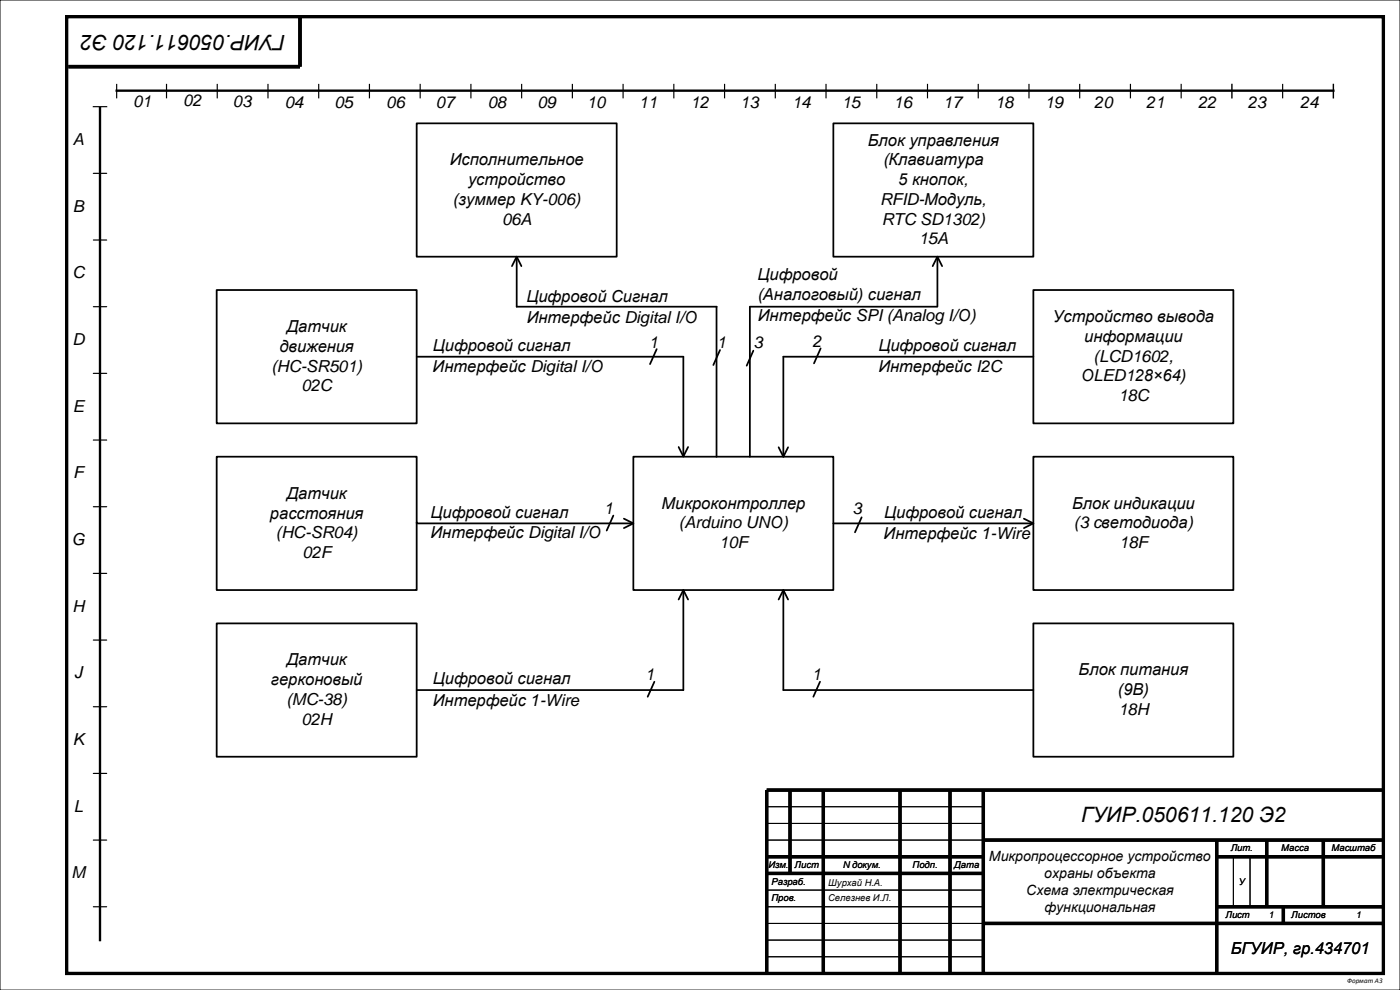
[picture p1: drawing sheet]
<svg xmlns="http://www.w3.org/2000/svg" width="420mm" height="297mm" viewBox="0 0 420 297" stroke-linecap="round" stroke-linejoin="round" font-family="sans-serif">
<path d="M0 0h420v297h-420zM230 242h65M230 247h65M230 252h65M370 257v15M375 257v15M230 272h65M230 277h65M230 267h65M230 282h65M230 287h65" fill="none" stroke="#000" stroke-width=".3"/>
<g fill="none" stroke="#000" stroke-width="1" stroke-linecap="butt">
<path d="M237 237v25M247 237v55M270 237v55M285 237v55M295 237v55M415 237h-185v55M230 257h65M295 252h120M365 252v40M365 257h50M380 252v20M397 252v20"/>
<path d="M230 262h65M295 277h120M365 272h50M385 272v5"/>
</g>
<path d="M90 5v15h-69.5" fill="none" stroke="#000" stroke-width="1.1" stroke-linecap="butt"/>
<path d="M190 137h60v40h-60z" fill-rule="evenodd" fill="#fff"/>
<path d="M190 137h60v40h-60z" fill="none" stroke="#000" stroke-width=".53"/>
<path d="M310 137h60v40h-60z" fill-rule="evenodd" fill="#fff"/>
<path d="M310 137h60v40h-60z" fill="none" stroke="#000" stroke-width=".53"/>
<path d="M310 187h60v40h-60z" fill-rule="evenodd" fill="#fff"/>
<path d="M310 187h60v40h-60z" fill="none" stroke="#000" stroke-width=".53"/>
<path d="M310 87h60v40h-60z" fill-rule="evenodd" fill="#fff"/>
<path d="M310 87h60v40h-60z" fill="none" stroke="#000" stroke-width=".53"/>
<path d="M65 87h60v40h-60z" fill-rule="evenodd" fill="#fff"/>
<path d="M65 87h60v40h-60z" fill="none" stroke="#000" stroke-width=".53"/>
<path d="M65 137h60v40h-60z" fill-rule="evenodd" fill="#fff"/>
<path d="M65 137h60v40h-60z" fill="none" stroke="#000" stroke-width=".53"/>
<path d="M65 187h60v40h-60z" fill-rule="evenodd" fill="#fff"/>
<path d="M258.5 155.2l-2 4.5M65 187h60v40h-60z" fill="none" stroke="#000" stroke-width=".53"/>
<path d="M250 37h60v40h-60z" fill-rule="evenodd" fill="#fff"/>
<path d="M250 37h60v40h-60zM197 104.7l-2 4.5M246.2 104.5l-2 4.5M184 154.7l-2 4.5M196.3 204.5l-2 4.5M246 204.5l-2 4.5" fill="none" stroke="#000" stroke-width=".53"/>
<path d="M125 37h60v40h-60z" fill-rule="evenodd" fill="#fff"/>
<g fill="none" stroke="#000" stroke-width=".53">
<path d="M125 37h60v40h-60zM153.6 79.8l1.4-2.8 1.4 2.8M155 77v15h60M279.8 79.8l1.4-2.8 1.4 2.8M281.2 77v15M215 92v45M225 92v45M225 92h56M125 107h80v29.9M216 105l-2 4.5M226 105.2l-2 4.5M310 107h-75v30"/>
<path d="M203.6 134.1l1.4 2.8 1.4-2.8M233.6 134.2l1.4 2.8 1.4-2.8M125 156.6v.4h65M187.2 155.6l2.8 1.4-2.8 1.4M250 157h60M307.2 155.6l2.8 1.4-2.8 1.4M203.6 179.8l1.4-2.8 1.4 2.8M205 177v30h-80M233.6 179.8l1.4-2.8 1.4 2.8M235 177v30h75"/>
</g>
<path d="M30 32.4v249.6M35 27.2h365" fill="none" stroke="#000" stroke-width=".71"/>
<g fill="none" stroke="#000" stroke-width=".35">
<path d="M28 32h4M35 25.3v4M50 25.3v4M65.2 25.3v4M80.4 25.3v4M95.6 25.3v4M110.8 25.3v4M126.1 25.3v4M141.3 25.3v4M156.5 25.3v4M171.7 25.3v4M186.9 25.3v4"/>
<path d="M202.1 25.3v4M217.4 25.3v4M232.6 25.3v4M247.8 25.3v4M263 25.3v4M278.2 25.3v4M293.5 25.3v4M308.7 25.3v4M323.9 25.3v4M339.1 25.3v4M354.3 25.3v4M384.8 25.3v4"/>
<path d="M28 52h4M28 72h4M28 92h4M28 112h4M28 132h4M28 152h4M28 172h4M28 192h4M28 212h4M28 232h4M28 252h4M28 272h4"/>
</g>
<path d="M369.6 25.3v4M400 25.3v4" fill="none" stroke="#000" stroke-width=".42"/>
<path d="M20 5h395v287h-395z" fill="none" stroke="#000" stroke-width="1" stroke-linecap="butt"/>
<text font-size="6.4" x="85.7" y="10.6" transform="rotate(-180 85.7 10.6)">ГУИР.050611.120 Э2</text>
<text font-size="6.3" x="324.4" y="246.4">ГУИР.050611.120 Э2</text>
<g font-size="5">
<text x="39.9" y="32.2">01</text>
<text x="55" y="31.9">02</text>
<text x="69.9" y="32">03</text>
<text x="85.4" y="32.4">04</text>
<text x="100.3" y="32.4">05</text>
<text x="115.9" y="32.3">06</text>
<text x="130.8" y="32.4">07</text>
<text x="146.3" y="32.4">08</text>
<text x="161.2" y="32.4">09</text>
<text x="176.1" y="32.3">10</text>
<text x="191.7" y="32.4">11</text>
<text x="207.2" y="32.4">12</text>
<text x="222.1" y="32.4">13</text>
<text x="237.6" y="32.4">14</text>
<text x="252.5" y="32.4">15</text>
<text x="268.1" y="32.3">16</text>
<text x="283" y="32.4">17</text>
<text x="298.5" y="32.4">18</text>
<text x="313.4" y="32.4">19</text>
<text x="328.3" y="32.3">20</text>
<text x="343.9" y="32.4">21</text>
<text x="359.4" y="32.4">22</text>
<text x="374.3" y="32.4">23</text>
<text x="390" y="32.4">24</text>
<text x="21.9" y="43.5">A</text>
<text x="260.3" y="43.7">Блок управления</text>
<text x="134.9" y="49.6">Исполнительное</text>
<text x="264.9" y="49.6">(Клавиатура</text>
<text x="140.4" y="55.5">устройство</text>
<text x="269.5" y="55.5">5 кнопок,</text>
<text x="21.9" y="63.5">B</text>
<text x="135.9" y="61.5">(зуммер KY-006)</text>
<text x="264" y="61.5">RFID-Модуль,</text>
<text x="150.6" y="67.4">06A</text>
<text x="264.5" y="67.4">RTC SD1302)</text>
<text x="275.6" y="73.3">15A</text>
<text x="21.7" y="83.5">C</text>
<text x="227.2" y="84">Цифровой</text>
<text x="227.2" y="90">(Аналоговый) сигнал</text>
<text x="157.9" y="90.5">Цифровой Сигнал</text>
<text x="86" y="99.6">Датчик</text>
<text x="158" y="96.9">Интерфейс Digital I/O</text>
<text x="227.4" y="96.4">Интерфейс SPI (Analog I/O)</text>
<text x="315.9" y="96.6">Устройство вывода</text>
<text x="21.7" y="103.5">D</text>
<text x="83.9" y="105.5">движения</text>
<text x="129.9" y="105.4">Цифровой сигнал</text>
<text x="194.6" y="104.5">1</text>
<text x="215" y="104.2">1</text>
<text x="226" y="104.5">3</text>
<text x="243.7" y="104">2</text>
<text x="263.5" y="105.4">Цифровой сигнал</text>
<text x="325.3" y="102.6">информации</text>
<text x="81.4" y="111.5">(HC-SR501)</text>
<text x="129.8" y="111.6">Интерфейс Digital I/O</text>
<text x="263.5" y="111.6">Интерфейс I2C</text>
<text x="328.1" y="108.5">(LCD1602,</text>
<text x="90.5" y="117.4">02C</text>
<text x="324.2" y="114.4">OLED128×64)</text>
<text x="21.9" y="123.5">E</text>
<text x="335.5" y="120.4">18C</text>
<text x="22" y="143.5">F</text>
<text x="86" y="149.6">Датчик</text>
<text x="81" y="155.5">расстояния</text>
<text x="129.2" y="155.3">Цифровой сигнал</text>
<text x="181.1" y="154.3">1</text>
<text x="198.4" y="152.6">Микроконтроллер</text>
<text x="255.7" y="154.3">3</text>
<text x="265.2" y="155.3">Цифровой сигнал</text>
<text x="321.6" y="152.6">Блок индикации</text>
<text x="82.8" y="161.5">(HC-SR04)</text>
<text x="129.1" y="161.5">Интерфейс Digital I/O</text>
<text x="203.7" y="158.5">(Arduino UNO)</text>
<text x="265.1" y="161.6">Интерфейс 1-Wire</text>
<text x="322.1" y="158.5">(3 cветодиода)</text>
<text x="21.6" y="163.5">G</text>
<text x="90.8" y="167.4">02F</text>
<text x="215.8" y="164.4">10F</text>
<text x="335.8" y="164.4">18F</text>
<text x="21.7" y="183.5">H</text>
<text x="22.3" y="203.5">J</text>
<text x="86" y="199.6">Датчик</text>
<text x="323.6" y="202.6">Блок питания</text>
<text x="81.3" y="205.5">герконовый</text>
<text x="129.9" y="205.2">Цифровой сигнал</text>
<text x="193.5" y="204">1</text>
<text x="243.6" y="204">1</text>
<text x="335.4" y="208.5">(9В)</text>
<text x="86" y="211.5">(MC-38)</text>
<text x="129.9" y="211.6">Интерфейс 1-Wire</text>
<text x="335.5" y="214.4">18H</text>
<text x="90.5" y="217.4">02H</text>
<text x="21.9" y="223.5">K</text>
<text x="22.1" y="243.5">L</text>
<text x="21.4" y="263.5">M</text>
<text x="369.2" y="286">БГУИР, гр.434701</text>
</g>
<g font-size="4.2">
<text x="296.7" y="258.2">Микропроцессорное устройство</text>
<text x="313.3" y="263.3">охраны объекта</text>
<text x="307.8" y="268.3">Схема электрическая</text>
<text x="313.3" y="273.4">функциональная</text>
</g>
<g font-size="2.8">
<text x="369.2" y="255.4">Лит.</text>
<text x="384.4" y="255.4">Масса</text>
<text x="399.5" y="255.4">Масштаб</text>
<text x="230.5" y="260.4">Изм.</text>
<text x="238.4" y="260.4">Лист</text>
<text x="252.8" y="260.4">N докум.</text>
<text x="273.8" y="260.4">Подп.</text>
<text x="286.3" y="260.4">Дата</text>
<text x="231.4" y="265.4">Разраб.</text>
<text x="248.5" y="265.7">Шурхай Н.А.</text>
<text x="371.6" y="265.4">У</text>
<text x="231.4" y="270.4">Пров.</text>
<text x="248.4" y="270.4">Селезнев И.Л.</text>
<text x="367.6" y="275.4">Лист</text>
<text x="380.5" y="275.4">1</text>
<text x="387.4" y="275.4">Листов</text>
<text x="406.8" y="275.4">1</text>
</g>
<text font-size="2.1" x="404.1" y="294.9">Формат А3</text>
</svg>
